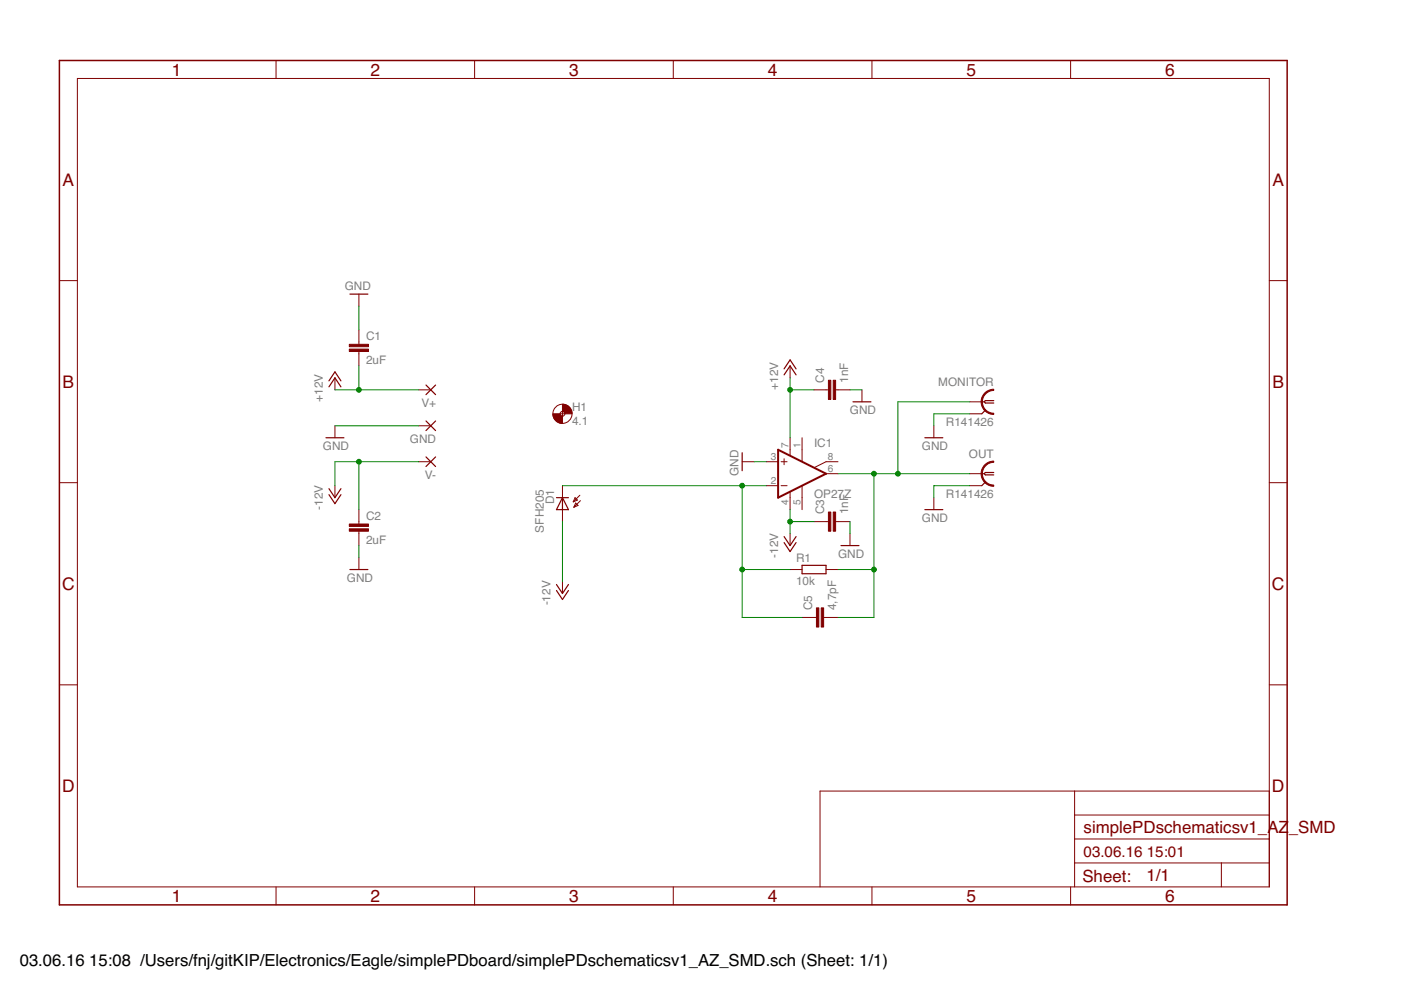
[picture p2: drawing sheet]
<svg xmlns="http://www.w3.org/2000/svg" width="297mm" height="210mm" viewBox="0 0 297 210" stroke-linecap="round" stroke-linejoin="round" font-family="sans-serif">
<g fill="none" stroke="#800000" stroke-width=".25">
<path d="M74.2 62.4h3.8M166.2 79.5l1.3-1.9 1.3 1.9M166.2 78.2l1.3-1.9 1.3 1.9M69.1 92.8h3.8M69.7 82l1.3-1.9 1.3 1.9M69.7 80.8l1.3-2 1.3 2M90.3 81.6l2.1 2.1M90.3 89.3l2.1 2M90.3 96.9l2.1 2M92.4 81.6l-2.1 2.1M92.4 89.3l-2.1 2M92.4 96.9l-2.1 2"/>
<path d="M157.4 96v3.8M180.8 85.2h3.9M196.1 92.8h3.8M208.9 87l-.7 .7M210.7 84.9h-1.8l-.2 .3 .2 .2h1.8M69.7 103.6l1.3 1.9 1.3-1.9M69.7 104.9l1.3 1.9 1.3-1.9M118 105.5h2.5M119.3 105.5l1.2 2.6h-2.5zM119.3 105.5v2.6M166.2 113.8l1.3 1.9 1.3-1.9M166.2 115l1.3 1.9 1.3-1.9"/>
<path d="M170.1 119.9h5v1.7h-5zM178.3 115.7h3.8M196.1 108.1h3.8M208.9 102.2l-.7 .8M210.7 100.2h-1.8l-.2 .2 .2 .3h1.8M74.2 120.8h3.8M118 123.9l1.3 1.9 1.2-1.9M118 125.2l1.3 1.9 1.2-1.9"/>
</g>
<g fill="none" stroke="#800000" stroke-width=".21">
<path d="M16.4 16.6h252.7v171.4h-252.7zM58.5 12.8v3.8M100.6 12.8v3.8M142.7 12.8v3.8M184.9 12.8v3.8M227 12.8v3.8M12.6 59.5h3.8M269.1 59.5h3.8M76.1 62.4v2.5M76.1 70v3M76.1 74.5v3.1M167.5 77.6v2.5"/>
<path d="M71 80.1v2.6M71 90.3v2.5M88.8 97.9h2.5M88.8 82.7h2.5M88.8 90.3h2.5M118.7 87.7h1.1M119.3 87.2v1M157.4 97.9h2.5M162.4 97.9h2.6M165.6 97.9h1.3M166.2 97.3v1.2M167.5 92.8v3.8"/>
<path d="M170.1 92.8v5M172.6 82.7h3M177.2 82.7h3M177.7 97.9h-2.6l-2.4 1.2M182.8 82.7v2.5M198 90.3v2.5M205.6 85.2h3.1M205.6 87.7h2.6M12.6 102.3h3.8M71 103v2.5M76.1 108.1v3M76.1 112.6v3.1"/>
<path d="M76.1 118.2v2.6M119.3 103v2.5M119.3 108.1v2.5M121.9 105.5l.5 .5-.9 .4zM122 106.7l.6 .5-.9 .3zM122.9 105l-1.4 1.4M123.1 106.2l-1.4 1.3M162.4 103h2.6M165.6 103h1.3M167.5 104.4v3.7M167.5 113.1v2.6M170.1 103.1v5"/>
<path d="M172.6 110.6h3M175.1 100.4h2.6M177.2 110.6h3M180.2 113.1v2.6M198 105.5v2.6M205.6 103h2.6M205.6 100.4h3.1M269.1 102.3h3.8M119.3 123.3v2.5M167.5 120.8h2.6M170.1 130.9h3M174.6 130.9h3.1"/>
<path d="M175.1 120.8h2.6M12.6 145.2h3.8M269.1 145.2h3.8M227.8 167.7v20.3M227.8 177.9h41.3M227.8 172.8h41.3M269.1 167.7h-95.2v20.3M58.5 188v3.9M100.6 188v3.9M142.7 188v3.9M184.9 188v3.9M227 188v3.9"/>
<path d="M227.8 183h41.3M259 183v5"/>
<circle cx="119.3" cy="87.7" r="2.03"/>
<circle cx="119.3" cy="87.7" r=".51"/>
</g>
<path d="M165 95.4l10.1 5-10.1 5.1z" fill="none" stroke="#800000" stroke-width=".42"/>
<g fill="#800000" stroke="#800000" stroke-width=".21">
<path d="M208.9 83.2l1.1-.6 .7-.1v.3a2.41 2.41 0 0 0-2.4 2.4 2.41 2.41 0 0 0 2.4 2.4v.3a2.68 2.68 0 0 1-2.5-1.7 2.68 2.68 0 0 1 .7-3z" fill-rule="evenodd"/>
<path d="M208.9 98.5l1.1-.6 .7-.1v.2a2.41 2.41 0 0 0-2.4 2.4 2.41 2.41 0 0 0 2.4 2.4v.3a2.68 2.68 0 0 1-2.5-1.7 2.68 2.68 0 0 1 .7-2.9z" fill-rule="evenodd"/>
<path d="M119.3 85.7a2 2 0 0 1 2 2h-1.5l-.1-.3-.4-.2z" fill-rule="evenodd"/>
<path d="M117.2 87.7h1.5l.3 .5h.3v1.6a2 2 0 0 1-2.1-2.1z" fill-rule="evenodd"/>
</g>
<g fill="#800000" stroke="#800000" stroke-width=".21">
<path d="M74.1 74h4v.5h-4z"/>
<path d="M74.1 73h4v.5h-4z"/>
<path d="M74.1 112.1h4v.5h-4z"/>
<path d="M74.1 111.1h4v.5h-4z"/>
<path d="M176.7 108.6h.5v4h-.5z"/>
<path d="M175.6 108.6h.5v4h-.5z"/>
<path d="M176.7 80.6h.5v4.1h-.5z"/>
<path d="M175.6 80.6h.5v4.1h-.5z"/>
<path d="M174.1 128.9h.5v4h-.5z"/>
<path d="M173.1 128.9h.5v4h-.5z"/>
</g>
<path d="M12.6 12.8h260.3v179.1h-260.3z" fill="none" stroke="#800000" stroke-width=".32"/>
<g fill="none" stroke="#008000" stroke-width=".21">
<path d="M76.1 64.9v5.1M76.1 77.6v5.1M71 90.3h17.8M71 82.7h17.8M76.1 97.9v10.2M88.8 97.9h-17.8v5.1M159.9 97.9h2.5M167.5 82.7h5.1M167.5 80.1v12.7M180.2 82.7h2.6M205.6 87.7h-7.6v2.6M205.6 85.2h-15.2v15.2"/>
<path d="M76.1 115.7v2.5M119.3 103h43.1M119.3 110.6v12.7M157.4 103v27.9h12.7M167.5 108.1v5M167.5 110.6h5.1M177.7 100.4h27.9M180.2 110.6v2.5M185.3 100.4v30.5h-7.6M205.6 103h-7.6v2.5M157.4 120.8h10.1M177.7 120.8h7.6"/>
</g>
<g fill="#008000" stroke="#008000" stroke-width=".21">
<circle cx="190.4" cy="100.4" r=".51"/>
<circle cx="185.3" cy="100.4" r=".51"/>
<circle cx="185.3" cy="120.8" r=".51"/>
<circle cx="157.4" cy="103" r=".51"/>
<circle cx="157.4" cy="120.8" r=".51"/>
<circle cx="76.1" cy="82.7" r=".51"/>
<circle cx="167.5" cy="82.7" r=".51"/>
<circle cx="167.5" cy="110.6" r=".51"/>
<circle cx="76.1" cy="97.9" r=".51"/>
</g>
<g font-size="3.7" fill="#800000">
<text x="36.4" y="16">1</text>
<text x="78.6" y="16">2</text>
<text x="120.7" y="16">3</text>
<text x="162.8" y="16">4</text>
<text x="204.9" y="16">5</text>
<text x="247" y="16">6</text>
<text x="13.3" y="39.4">A</text>
<text x="269.8" y="39.4">A</text>
<text x="13.3" y="82.2">B</text>
<text x="269.8" y="82.2">B</text>
<text x="13.2" y="125.1">C</text>
<text x="269.7" y="125.1">C</text>
<text x="13.2" y="167.9">D</text>
<text x="269.7" y="167.9">D</text>
<text x="36.4" y="191.2">1</text>
<text x="78.6" y="191.2">2</text>
<text x="120.7" y="191.2">3</text>
<text x="162.8" y="191.2">4</text>
<text x="204.9" y="191.2">5</text>
<text x="247" y="191.2">6</text>
</g>
<g font-size="3.6" fill="#800000">
<text x="229.7" y="176.6">simplePDschematicsv1_AZ</text>
<text x="273.3" y="176.6">_SMD</text>
<text x="229.5" y="186.9">Sheet:</text>
<text x="243.1" y="186.8">1/1</text>
</g>
<g font-size="3.5">
<text x="4.2" y="204.7">03.06.16</text>
<text x="18.9" y="204.7">15:08 /Users/fnj/gitKIP/Electronics/Eagle/simplePDboard/simplePDschematicsv1_AZ_SMD.sch (Sheet: 1/1)</text>
</g>
<g font-size="3.2" fill="#800000">
<text x="229.7" y="181.7">03.06.16</text>
<text x="243.2" y="181.7">15:01</text>
</g>
<g font-size="2.5" fill="#808080">
<text x="73.1" y="61.6">GND</text>
<text x="77.6" y="77.2">2uF</text>
<text x="77.6" y="72.1">C1</text>
<text x="165" y="82.7" transform="rotate(-90 165 82.7)">+12V</text>
<text x="174.8" y="81.1" transform="rotate(-90 174.8 81.1)">C4</text>
<text x="179.8" y="81.1" transform="rotate(-90 179.8 81.1)">1nF</text>
<text x="198.9" y="81.9">MONITOR</text>
<text x="68.5" y="85.2" transform="rotate(-90 68.5 85.2)">+12V</text>
<text x="89.3" y="86.3">V+</text>
<text x="121.3" y="87.2">H1</text>
<text x="180.2" y="87.7">GND</text>
<text x="68.5" y="95.4">GND</text>
<text x="86.9" y="93.9">GND</text>
<text x="121.3" y="90.2">4.1</text>
<text x="172.6" y="94.7">IC1</text>
<text x="195.5" y="95.4">GND</text>
<text x="200.6" y="90.3">R141426</text>
<text x="90.1" y="101.5">V-</text>
<text x="156.6" y="100.9" transform="rotate(-90 156.6 100.9)">GND</text>
<text x="205.4" y="97.1">OUT</text>
<text x="117.5" y="106.9" transform="rotate(-90 117.5 106.9)">D1</text>
<text x="172.6" y="105.5">OP27Z</text>
<text x="200.6" y="105.5">R141426</text>
<text x="68.5" y="108.1" transform="rotate(-90 68.5 108.1)">-12V</text>
<text x="77.6" y="110.2">C2</text>
<text x="115.3" y="112.9" transform="rotate(-90 115.3 112.9)">SFH205</text>
<text x="174.8" y="109.1" transform="rotate(-90 174.8 109.1)">C3</text>
<text x="179.8" y="109.1" transform="rotate(-90 179.8 109.1)">1nF</text>
<text x="195.5" y="110.6">GND</text>
<text x="77.6" y="115.3">2uF</text>
<text x="165" y="118.2" transform="rotate(-90 165 118.2)">-12V</text>
<text x="168.8" y="119.3">R1</text>
<text x="177.7" y="118.2">GND</text>
<text x="73.5" y="123.3">GND</text>
<text x="168.8" y="124.1">10k</text>
<text x="116.7" y="128.4" transform="rotate(-90 116.7 128.4)">-12V</text>
<text x="172.2" y="129.4" transform="rotate(-90 172.2 129.4)">C5</text>
<text x="177.3" y="129.4" transform="rotate(-90 177.3 129.4)">4,7pF</text>
</g>
<g font-size="2.1" fill="#808080">
<text x="167.2" y="95" transform="rotate(-90 167.2 95)">7</text>
<text x="169.7" y="95" transform="rotate(-90 169.7 95)">1</text>
<text x="163.4" y="97.5">3</text>
<text x="175.5" y="97.5">8</text>
<text x="175.5" y="100.1">6</text>
<text x="163.4" y="102.6">2</text>
<text x="167.2" y="107.1" transform="rotate(-90 167.2 107.1)">4</text>
<text x="169.7" y="107.1" transform="rotate(-90 169.7 107.1)">5</text>
</g>
</svg>
